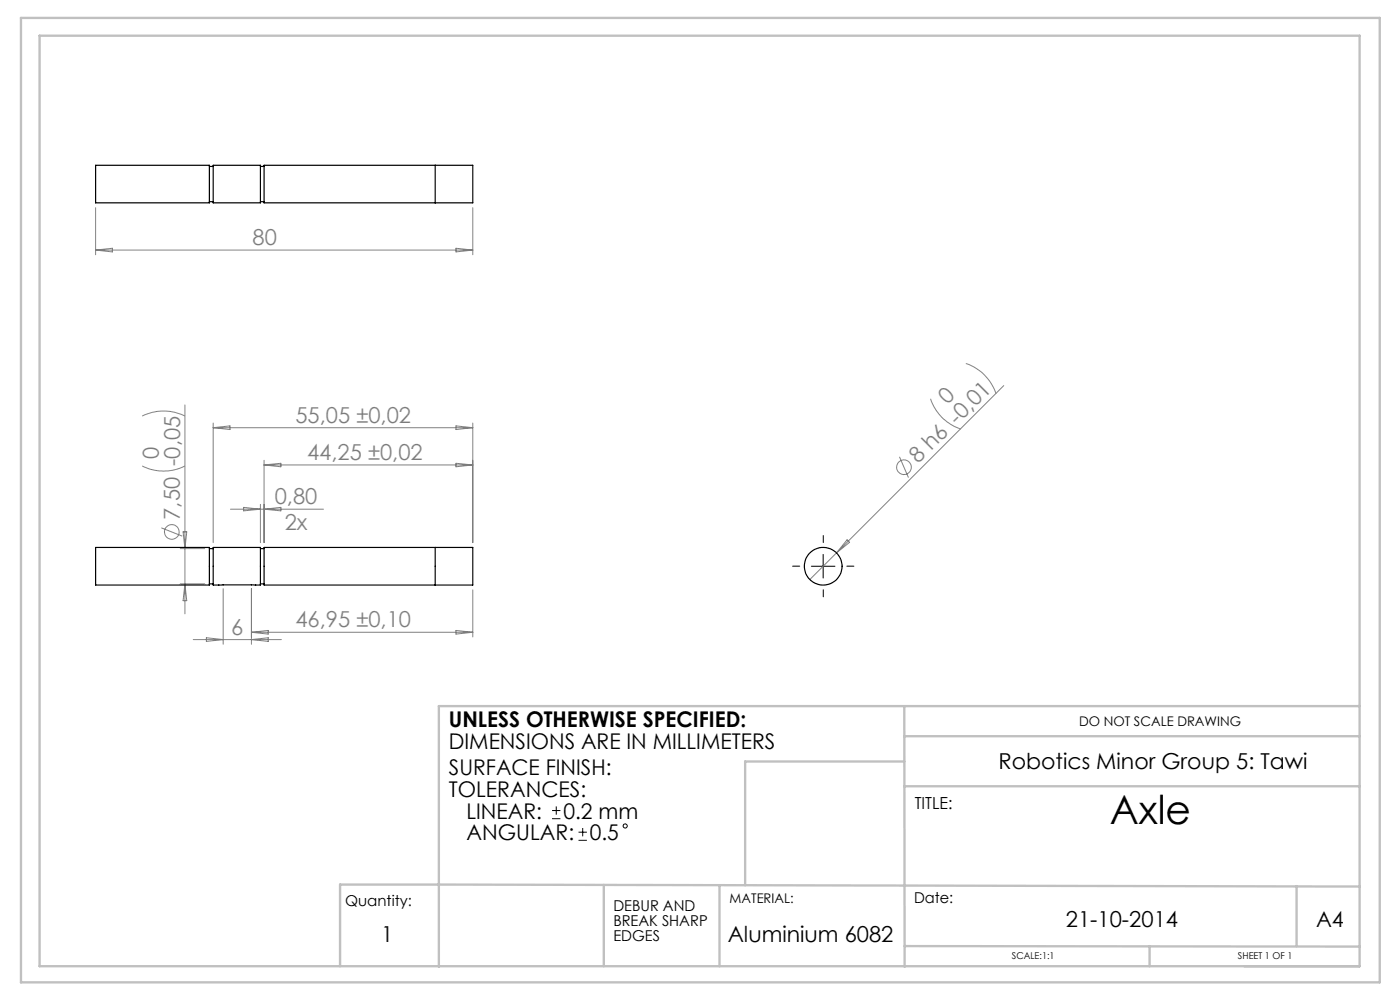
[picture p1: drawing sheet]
<svg xmlns="http://www.w3.org/2000/svg" width="297mm" height="210mm" viewBox="0 0 297 210" stroke-linecap="round" stroke-linejoin="round" font-family="sans-serif">
<g fill="none" stroke="#808080" stroke-width=".21">
<path d="M20.3 44.1v9.9M20.3 53h80M20.3 53l3.5-.3v.7zM96.7 52.7l3.6 .3-3.6 .4zM100.3 44.1v9.9M204.9 77.1a10.2 10.2 0 0 1 6.4 6.4M30.2 98.8a9.9 9.9 0 0 0 9 0M30.2 88.3a10.2 10.2 0 0 1 9 0M39.2 85.9v44.3M45.2 89.7v25.4M45.2 90.7h55.1M45.2 90.7l3.6-.4v.8z"/>
<path d="M56 97.6v17.5M56 98.6h44.3M56 98.6l3.6-.3v.7zM96.7 98.3l3.6 .3-3.6 .4zM96.7 90.3l3.6 .4-3.6 .4zM100.3 89.7v25.4M190.8 96.9l1.9 4.4M197.4 84.6a10 10 0 0 0 6.4 6.4M212.9 81.8l-41.1 41.1M34.2 112l4.5 1.7M38.2 116.4h5.2M38.8 112.8h.8l-.4 3.6z"/>
<path d="M48.9 108h19.7M51.7 107.6l3.5 .4-3.5 .4zM55.2 107v8.1M56 108l3.6-.4v.8zM179.7 114.5l.5 .5-2.8 2.3zM38.2 123.9h5.2M39.2 123.9l.4 3.5h-.8zM41 135.7h18.7M43.8 135.3l3.5 .4-3.5 .4zM47.3 124.9v11.8M53.3 124.9v11.8M53.3 134.1h47"/>
<path d="M53.3 134.1l3.6-.4v.8zM53.3 135.7l3.6-.4v.8zM96.7 133.7l3.6 .4-3.6 .4zM100.3 125.1v10"/>
<circle cx="191.8" cy="99.1" r="1.56"/>
<circle cx="36.5" cy="112.9" r="1.56"/>
</g>
<g fill="none" stroke="#000" stroke-width=".21">
<path d="M174.6 117.6v5M172.1 120.1h5M117.1 173.7h1.8M117.1 171.9h1.8M118 171.1v1.7M122.7 178.3h1.8M122.7 176.5h1.8M123.6 175.6v1.8"/>
<circle cx="132.6" cy="175.2" r=".44"/>
</g>
<path d="M174.7 115.1v-1.5M169.7 120.1h-1.5M174.7 125.1v1.5M179.7 120.1h1.5" fill="none" stroke="#000" stroke-width=".21" stroke-dasharray="15.2 1.3 1.3 1.3"/>
<g fill="none" stroke="#c0c0c0" stroke-width=".5">
<path d="M4.4 3.8h288.3v204.6h-288.3zM8.4 7.6h280v197.4h-280zM191.8 149.8l.1 55.3M191.8 156.2h96.6M288.4 149.8h-195.3v55.3M191.8 166.8h96.6M191.8 161.5h-33.7v26.3M128.1 187.7v17.3M152.6 187.7v17.3M275.1 188v12.7M288.4 188.1l-216.3-.5v17.4M191.9 200.7l96.5 .1"/>
<path d="M243.9 200.7v4.3"/>
</g>
<g fill="none" stroke="#000" stroke-width=".25">
<path d="M20.3 35.1h24.1v7.9h-24.1zM44.4 35.3h.8M45.2 35.1h10v7.9h-10zM55.2 35.3h.8M56 35.1h44.3v7.9h-44.3zM92.3 35.1v7.9M44.4 42.8h.8M55.2 42.8h.8M20.3 116.1h24.1v8h-24.1zM44.4 116.4h.8M45.2 116.1h10v8h-10zM55.2 116.4h.8"/>
<path d="M56 116.1h44.3v8h-44.3zM92.3 116.1v8M44.4 123.9h.8M55.2 123.9h.8"/>
<circle cx="174.6" cy="120.1" r="4"/>
</g>
<text font-size="8.5" x="235.5" y="174.8">Axle</text>
<g font-size="4.7" fill="#808080">
<text x="53.6" y="52">80</text>
<text x="62.7" y="89.7">55,05 ±0,02</text>
<text x="201" y="86" transform="rotate(-45 201 86)">0</text>
<text x="33.7" y="97.3" transform="rotate(-90 33.7 97.3)">0</text>
<text x="65.2" y="97.6">44,25 ±0,02</text>
<text x="194.8" y="98.5" transform="rotate(-45 194.8 98.5)">8 h6 -0,01</text>
<text x="58.3" y="107">0,80</text>
<text x="38.2" y="110.3" transform="rotate(-90 38.2 110.3)">7,50 -0,05</text>
<text x="60.4" y="112.5">2x</text>
<text x="49.1" y="134.6">6</text>
<text x="62.7" y="133.1">46,95 ±0,10</text>
</g>
<g font-size="4.7">
<text x="211.8" y="163.1">Robotics Minor Group 5: Tawi</text>
<text x="226.1" y="196.6">21-10-2014</text>
<text x="80.9" y="199.8">1</text>
<text x="154.4" y="199.8">Aluminium 6082</text>
</g>
<g font-size="4.6">
<text x="95.2" y="154.3">UNLESS OTHERWISE SPECIFIED:</text>
<text x="95.2" y="158.9">DIMENSIONS ARE IN MILLIMETERS</text>
<text x="95.2" y="164.5">SURFACE FINISH:</text>
<text x="95.2" y="169.1">TOLERANCES:</text>
<text x="98.9" y="173.7">LINEAR:</text>
<text x="119.5" y="173.7">0.2 mm</text>
<text x="99" y="178.2">ANGULAR:</text>
<text x="125.1" y="178.2">0.5</text>
<text x="279.2" y="196.6">A4</text>
</g>
<text font-size="3.5" x="194" y="171.7">TITLE:</text>
<g font-size="3.2">
<text x="193.9" y="191.5">Date:</text>
<text x="73.2" y="192.2">Quantity:</text>
<text x="130.1" y="193.2">DEBUR AND</text>
<text x="130.1" y="196.4">BREAK SHARP</text>
<text x="130.1" y="199.6">EDGES</text>
</g>
<g font-size="2.8">
<text x="228.9" y="153.9">DO NOT SCALE DRAWING</text>
<text x="154.8" y="191.5">MATERIAL:</text>
</g>
<g font-size="2">
<text x="214.7" y="203.5">SCALE:1:1</text>
<text x="262.6" y="203.5">SHEET 1 OF 1</text>
</g>
</svg>
